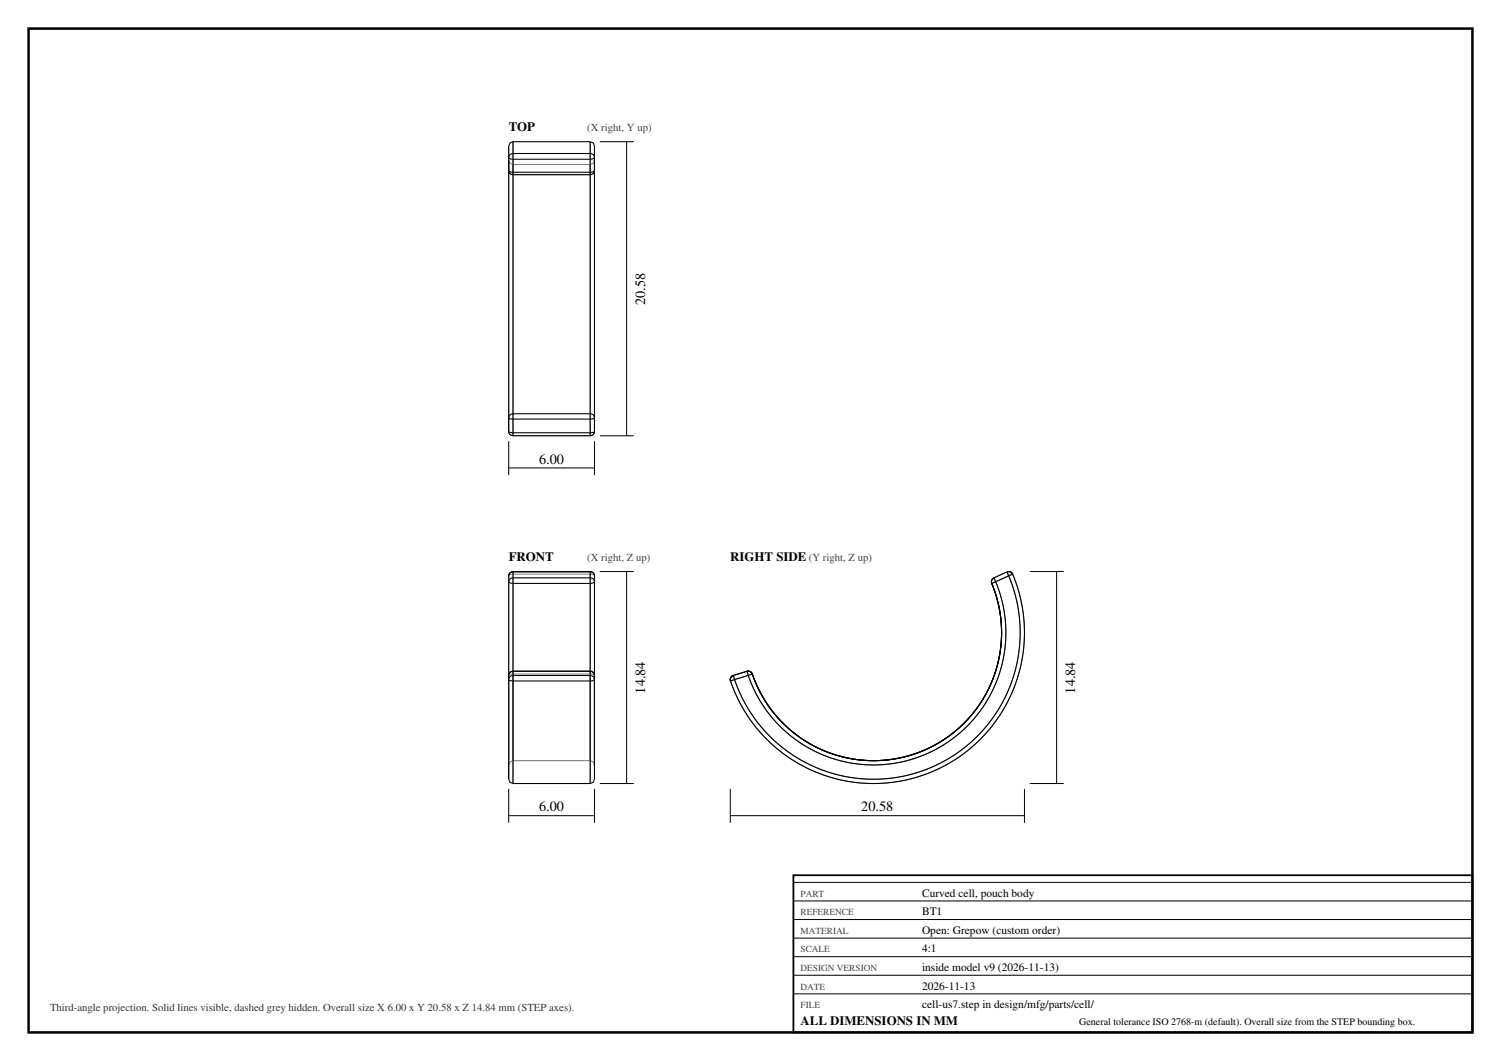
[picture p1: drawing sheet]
<svg xmlns="http://www.w3.org/2000/svg" width="420mm" height="297mm" viewBox="0 0 420 297" stroke-linecap="round" stroke-linejoin="round" font-family="sans-serif">
<path d="M8 8h404v281h-404z" fill="none" stroke="#000" stroke-width=".7" stroke-linecap="butt"/>
<g fill="none" stroke="#777" stroke-width=".28">
<path d="M143.5 39.7v82.2M165.1 39.7v82.2M142.3 40.9v76.1M143.5 46.1l-.8-.4-.4-.8v2.8a1.16 1.16 0 0 0 1.2 1.1M143.5 46.1h21.6M143.5 48.8h21.6M143.5 46.1v2.7M165.1 46.1l.9-.4 .3-.8v2.8a1.16 1.16 0 0 1-1.2 1.1M165.1 46.1v2.7M166.3 40.9v76.1M142.3 120.8a1.17 1.17 0 0 0 1.2 1.1M143.5 121.9h21.6"/>
<path d="M143.5 121.9v.1M165.1 121.9v.1M166.3 120.8a1.17 1.17 0 0 1-1.2 1.1M143.5 160v.7M165.1 160v.7M143.5 160.7l-.8 .2-.4 .3v52.9M143.5 160.7v58.6M143.5 160.7h21.6M165.1 160.7l.9 .2 .3 .3v56.9M165.1 160.7v58.6M278.1 161.8a1.2 1.2 0 0 0-.6 1.5l1.1-.5M278.1 161.8l.5 1"/>
<path d="M278.6 162.8a37 37 0 0 1-21.1 48.9 37 37 0 0 1-48.1-22.6M282.3 161.2l-.5-1.1-3.7 1.7M282.3 161.2l1.1-.5a42.2 42.2 0 0 1-24 55.9 42.2 42.2 0 0 1-55-26l1.1-.4M282.3 161.2l-3.7 1.6M282.3 161.2a41 41 0 0 1-23.4 54.3 41 41 0 0 1-53.4-25.3M143.5 188.7l-.8 .1-.4 .3v25M143.5 188.7h21.6M143.5 188.7v-.8v25M143.5 188.7v24.2M165.1 188.7l.9 .1 .3 .3v25l-.3-.8-.9-.4M165.1 188.7v-.8v25M165.1 188.7v24.2"/>
<path d="M205.2 189.1l.3 1.1M209 187.9l.4 1.2M209.4 189.1l-3.9 1.1M210.5 188.7l-1.1 .4M143.5 212.9h21.6M143.5 212.9l-.8 .4-.4 .8"/>
</g>
<g fill="none" stroke="#000" stroke-width=".3">
<path d="M143.5 39.7l-.8 .3-.4 .9v3.2M143.5 39.7v3.3M143.5 39.7h21.6M165.1 39.7l.9 .3 .3 .9v3.2M165.1 39.7v3.3M142.3 44.9v72.1M142.3 44.1v3.6M142.3 47.7l.4 .4 .8 .1M142.3 44.1l.4 .3 .8 .2M142.3 47.7a1.2 1.2 0 0 0 1.2 1.2M143.5 48.9v66.9M143.5 48.2h21.6"/>
<path d="M143.5 48.2v.7M143.5 44.6h21.6M143.5 44.6v3.6M143.5 43a1.16 1.16 0 0 0-1.2 1.1M143.5 43v1.6M143.5 43h21.6M143.5 48.9h21.6M165.1 48.9v66.9M165.1 48.2v.7M165.1 44.6v3.6M165.1 43v1.6M165.1 43a1.16 1.16 0 0 1 1.2 1.1"/>
<path d="M166.3 44.9v72.1M166.3 44.1v3.6M166.3 47.7l-.3 .4-.9 .1M166.3 44.1l-.3 .3-.9 .2M166.3 47.7a1.2 1.2 0 0 1-1.2 1.2M142.3 117v3.8M142.3 117l1.2 .3M143.5 115.8h21.6M143.5 115.8a1.17 1.17 0 0 0-1.2 1.2M143.5 115.8v1.5M143.5 117.3h21.6M143.5 117.3v3.8"/>
<path d="M165.1 115.8v1.5M165.1 115.8a1.17 1.17 0 0 1 1.2 1.2M165.1 117.3v3.8M166.3 117v3.8M166.3 117l-1.2 .3M142.3 120.8l1.2 .3M142.3 120.8a1.2 1.2 0 0 0 1.2 1.2M143.5 121.1h21.6M143.5 121.1v.9M143.5 122h21.6M165.1 121.1v.9M166.3 120.8l-1.2 .3"/>
<path d="M166.3 120.8a1.2 1.2 0 0 1-1.2 1.2M143.5 160v.1M143.5 160h21.6M143.5 160a1.2 1.2 0 0 0-1.2 1.2M165.1 160v.1M165.1 160a1.2 1.2 0 0 1 1.2 1.2M142.3 162.8v26.3M142.3 161.2v1.6M142.3 162.8l.4 .4 .8 .1M143.5 163.3h21.6M143.5 163.3v24.6M143.5 161.8h21.6"/>
<path d="M143.5 161.8v1.5M143.5 161.8a1.15 1.15 0 0 0-1.2 1M143.5 160.1h21.6M143.5 160.1v1.7M143.5 160.1a1.15 1.15 0 0 0-1.2 1.1M165.1 163.3v24.6M165.1 161.8v1.5M165.1 161.8a1.15 1.15 0 0 1 1.2 1M165.1 160.1v1.7M165.1 160.1a1.15 1.15 0 0 1 1.2 1.1M166.3 162.8v26.3M166.3 161.2v1.6"/>
<path d="M166.3 162.8l-.3 .4-.9 .1M277.5 163.3a35.8 35.8 0 0 1-20.4 47.3 35.8 35.8 0 0 1-46.6-21.9M278.1 161.8a1.2 1.2 0 0 0-.6 1.5M278.1 161.8l.5 1M278.6 162.8l-1.1 .5M278.6 162.8a37 37 0 0 1-21.1 48.9 37 37 0 0 1-48.1-22.6M281.8 160.1l-3.7 1.7M281.8 160.1a1.2 1.2 0 0 1 1.6 .6M281.8 160.1l.5 1.1M282.3 161.2a41 41 0 0 1-23.4 54.3 41 41 0 0 1-53.4-25.3M282.3 161.2l-3.7 1.6M283.4 160.7a42.2 42.2 0 0 1-24 55.9 42.2 42.2 0 0 1-55-26"/>
<path d="M283.4 160.7l-1.1 .5M142.3 190.2v27.9M142.3 189.1v1.1M142.3 190.2l.4 .3 .8 .1M143.5 187.9h.1M143.5 187.9h21.6M143.5 187.9a1.18 1.18 0 0 0-1.2 1.2M143.5 189.1h21.6M143.5 187.9v1.2M143.5 189.1a1.17 1.17 0 0 0-1.2 1.1M143.5 190.6v28.7M143.5 190.6h21.6"/>
<path d="M143.5 189.1v1.5M165.1 187.9h.1M165.1 187.9a1.18 1.18 0 0 1 1.2 1.2M165.1 187.9v1.2M165.1 189.1a1.17 1.17 0 0 1 1.2 1.1M165.1 189.1v1.5M165.1 190.6v28.7M166.3 189.1v25M166.3 189.1v1.1M166.3 190.2v27.9l-.3 .9-.9 .3M166.3 190.2l-.3 .3-.9 .1M205.2 189.1a1.2 1.2 0 0 0-.8 1.5"/>
<path d="M205.2 189.1l.3 1.1M205.5 190.2l-1.1 .4M209 187.9a1.2 1.2 0 0 1 1.5 .8M209 187.9l-3.8 1.2M209 187.9l.4 1.2M209.4 189.1l-3.9 1.1M210.5 188.7l-1.1 .4M142.3 214.1v4M142.3 218.1l.4 .9 .8 .3M143.5 219.3h21.6"/>
</g>
<g fill="none" stroke="#000" stroke-width=".28">
<path d="M167.8 39.7h9.5M175.3 39.7v82.3M142.3 123.5v9.5M142.3 131h24M166.3 123.5v9.5M167.8 122h9.5M167.8 160h9.5M175.3 160v59.3M288.2 160h9.5M295.7 160v59.3M167.8 219.3h9.5M288.2 219.3h9.5"/>
<path d="M142.3 220.8v9.5M142.3 228.3h24M166.3 220.8v9.5M204.3 228.3h82.4M204.3 220.8v9.5M286.7 220.8v9.5M222 247h190M222 252.2h190M222 257.4h190M222 262.6h190M222 267.8h190M222 273h190"/>
<path d="M222 278.2h190"/>
</g>
<path d="M222 245h190v44h-190z" fill="none" stroke="#000" stroke-width=".5"/>
<g font-size="4">
<text x="180.5" y="85.3" transform="rotate(-90 180.5 85.3)">20.58</text>
<text x="150.8" y="129.8">6.00</text>
<text x="180.5" y="194.2" transform="rotate(-90 180.5 194.2)">14.84</text>
<text x="300.9" y="194.2" transform="rotate(-90 300.9 194.2)">14.84</text>
<text x="150.8" y="227.1">6.00</text>
<text x="241" y="227.1">20.58</text>
</g>
<g font-size="3.6">
<text x="142.3" y="36.7">TOP</text>
<text x="142.3" y="157">FRONT</text>
<text x="204.3" y="157">RIGHT SIDE</text>
<text x="224" y="286.8">ALL DIMENSIONS IN MM</text>
</g>
<g font-size="3.2">
<text x="258" y="251">Curved cell, pouch body</text>
<text x="258" y="256.2">BT1</text>
<text x="258" y="261.4">Open: Grepow (custom order)</text>
<text x="258" y="266.6">4:1</text>
<text x="258" y="271.8">inside model v9 (2026-11-13)</text>
<text x="258" y="277">2026-11-13</text>
<text x="258" y="282.2">cell-us7.step in design/mfg/parts/cell/</text>
</g>
<g font-size="3" fill="#444">
<text x="164.3" y="36.7">(X right, Y up)</text>
<text x="164.3" y="157">(X right, Z up)</text>
<text x="226.3" y="157">(Y right, Z up)</text>
</g>
<text font-size="3" fill="#333" x="14" y="283">Third-angle projection. Solid lines visible, dashed grey hidden. Overall size X 6.00 x Y 20.58 x Z 14.84 mm (STEP axes).</text>
<text font-size="2.8" x="302" y="286.8">General tolerance ISO 2768-m (default). Overall size from the STEP bounding box.</text>
<g font-size="2.6" fill="#444">
<text x="224" y="251">PART</text>
<text x="224" y="256.2">REFERENCE</text>
<text x="224" y="261.4">MATERIAL</text>
<text x="224" y="266.6">SCALE</text>
<text x="224" y="271.8">DESIGN VERSION</text>
<text x="224" y="277">DATE</text>
<text x="224" y="282.2">FILE</text>
</g>
</svg>
